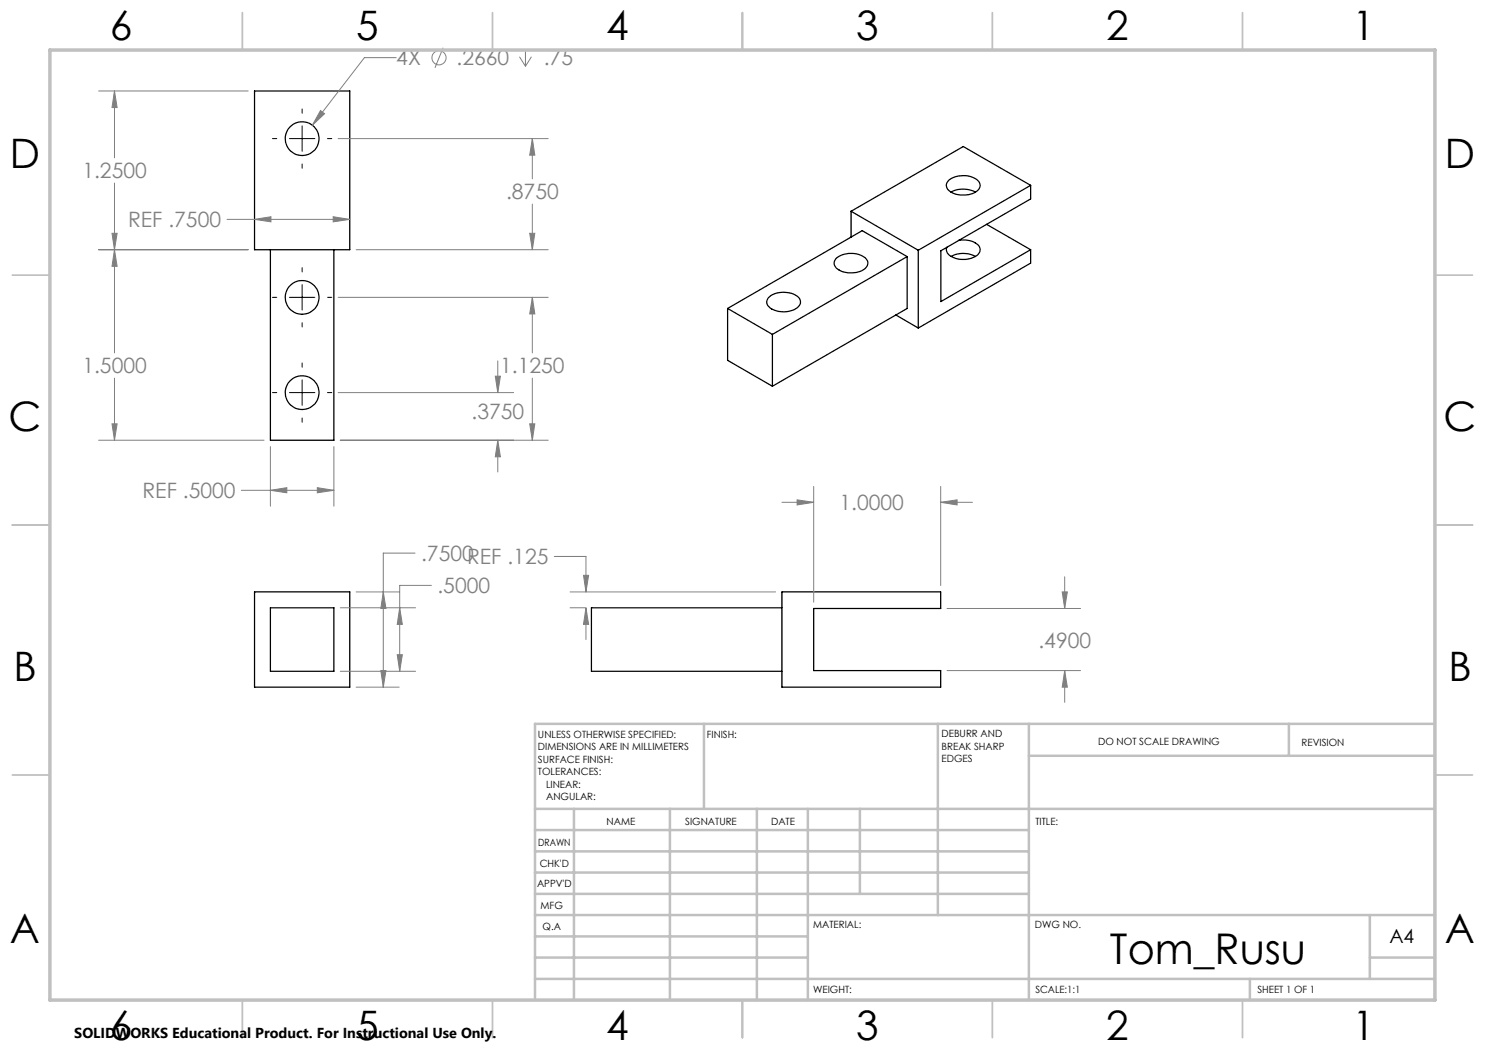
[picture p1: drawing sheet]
<svg xmlns="http://www.w3.org/2000/svg" width="297mm" height="210mm" viewBox="0 0 297 210" stroke-linecap="round" stroke-linejoin="round" font-family="sans-serif">
<g fill="none" stroke="#000" stroke-width=".25">
<path d="M50.9 18.2h19.1v31.7h-19.1zM189.8 36a4.7 4.7 0 0 1 6 .4 1.55 1.55 0 0 1-1 2.2 4.9 4.9 0 0 1-5.3-.7 1.3 1.3 0 0 1 .3-1.9zM190.2 38.4a5.2 5.2 0 0 1 4.9 0M206.1 37.1v2.7l-17.9 10.4v10.1l17.9-10.4M206.1 37.1l-22.4 13M206.1 37.1l-13.4-7.8-22.5 13M54.1 49.9v38.1h12.7v-38.1M153.7 59.6a4.7 4.7 0 0 1 6.2 .1 1.55 1.55 0 0 1-1 2.2 4.9 4.9 0 0 1-5.3-.7l-.2-.5v-.5zM167.4 51.6a4.7 4.7 0 0 1 6 .4 1.52 1.52 0 0 1-1 2.1 4.8 4.8 0 0 1-5.3-.7 1.26 1.26 0 0 1 .3-1.8zM170.2 42.3l13.5 7.8M170.2 42.3v5.1M181.4 51.3l-26.9 15.6"/>
<path d="M181.4 51.3l-9-5.2-26.9 15.6M181.4 51.3v10.4l-26.9 15.5M183.7 50.1v15.5M190.2 51.3a5.2 5.2 0 0 1 4.9 0M191.8 48a4.2 4.2 0 0 1 4.1 1.4 1.6 1.6 0 0 1-1.3 2.1 4.6 4.6 0 0 1-5.1-.9l-.2-.7 .1-.4M197.3 44.9l8.8 5M206.1 49.9v2.7l-22.4 13M145.5 61.7l9 5.2M145.5 61.7v10.4l9 5.1M154.5 66.9v10.3M179.2 63l4.5 2.6M50.9 118.4h19.1v19h-19.1z"/>
<path d="M156.4 118.4h31.7v3.3h-25.4v12.4h25.4v3.3h-31.7zM54.1 121.6h12.7v12.7h-12.7zM156.4 121.6h-38.1v12.7h38.1"/>
<circle cx="60.4" cy="27.7" r="3.4"/>
<circle cx="60.4" cy="59.5" r="3.4"/>
<circle cx="60.4" cy="78.5" r="3.4"/>
</g>
<g fill="none" stroke="#808080" stroke-width=".2">
<path d="M19.7 18.2h29.9M22.9 18.2v13.4M22.9 18.2l.5 3.3h-1zM79.2 11.5h-6.3l-10.4 13.5M88.6 9.6l-1.6 4M103.5 10h3.2M103.9 11.4l1.2 1.9M105.1 10v3.3M106.3 11.4l-1.2 1.9M22.9 36.6v34M64.1 22.1l.8 .6-2.4 2.3zM67.6 27.7h42"/>
<path d="M106.5 27.7v8.1M106.5 27.7l.5 3.3h-1.1zM19.7 49.9h29.9M22.4 46.7h1l-.5 3.2zM22.9 49.9l.5 3.4h-1zM45.4 43.9h24.6M50.9 43.9l3.3-.6v1.1zM66.6 43.3l3.4 .6-3.4 .5zM67.6 59.5h42M71.2 49.9h38.4M105.9 46.7h1.1l-.5 3.2zM106.5 40.8v9.1"/>
<path d="M106.5 59.5v11.1M106.5 59.5l.5 3.3h-1.1zM22.9 75.6v12.4M67.6 78.5h35.1M99.1 75.2h1l-.5 3.3zM99.6 72.2v6.3M106.5 75.6v12.4M19.7 88h33.1M22.4 84.8h1l-.5 3.2zM48.3 98.1h18.5M54.1 89.3v11.9M54.1 98.1l3.3-.6v1.1z"/>
<path d="M63.5 97.5l3.3 .6-3.3 .5zM66.8 89.3v11.9M68.1 88h41.5M99.6 88v6.4M99.6 88l.5 3.4h-1zM105.9 84.8h1.1l-.5 3.2zM159.4 100l3.3 .5-3.3 .5zM162.7 97.3v23.1M188.1 97.3v19.8M71.2 118.4h8.6M76.7 118.4l.5 3.3h-1zM83 110.6h-6.3v26.8"/>
<path d="M86.3 117.1h-6.4v17.2M110.8 111.3h6.4v7.1M114 118.4h41.1M116.7 115.1h1l-.5 3.3zM156.4 100.5h6.3M188.1 100.5h6.4M188.1 100.5l3.3-.5v1zM212.4 118.4h1.1l-.6 3.3zM212.9 115.3v6.4M68.1 121.6h15M68.1 134.3h15M71.2 137.4h8.6"/>
<path d="M76.2 134.1h1l-.5 3.3zM79.4 130.9h1.1l-.6 3.4zM79.9 121.6l.6 3.3h-1.1zM114 121.6h3M117.2 121.6v6.3M117.2 121.6l.5 3.3h-1zM189.4 121.7h26.7M189.4 134.1h26.7M212.9 134.1l.6 3.3h-1.1zM212.9 134.1v6.4"/>
<circle cx="87.8" cy="11.6" r="1.42"/>
</g>
<g fill="none" stroke="#000" stroke-width=".2">
<path d="M54.5 27.7h.9M57.9 27.7h5.1M60.4 21.8v.8M60.4 25.2v5.1M60.4 32.8v.8M65.5 27.7h.9M54.5 59.5h.9M57.9 59.5h5.1M60.4 53.5v.9M60.4 56.9v5.1M65.5 59.5h.9M54.5 78.5h.9"/>
<path d="M57.9 78.5h5.1M60.4 64.5v.9M60.4 72.6v.8M60.4 76v5.1M65.5 78.5h.9M60.4 83.6v.8"/>
</g>
<g fill="none" stroke="#c0c0c0" stroke-width=".35">
<path d="M48.5 2.5v7.5M98.5 2.5v7.5M148.5 2.5v7.5M198.5 2.5v7.5M248.5 2.5v7.5M2.5 55h7.5M287 55h7.5M2.5 105h7.5M287 105h7.5M2.5 155h7.5M287 155h7.5M48.5 200v7.5"/>
<path d="M98.5 200v7.5M148.5 200v7.5M198.5 200v7.5M248.5 200v7.5"/>
</g>
<g fill="none" stroke="#c0c0c0" stroke-width=".5">
<path d="M140.8 144.8v17M187.6 144.8v38.2M205.8 144.8v55.2M205.8 151.2h81.2M257.8 144.8v6.4M287 144.8h-180v55.2M107 161.8h180M107 178.8h98.8M107 174.5h98.8M107 170.3h98.8M107 166h98.8M114.8 161.8v38.2"/>
<path d="M134 161.8v38.2M151.4 161.8v38.2M161.6 161.8v38.2M172 161.8v17M107 195.8h180M107 191.5h54.6M107 187.3h54.6M107 183h180M250 195.8v4.2M274 191.5h13M274 183v12.8"/>
</g>
<path d="M10 10h277v190h-277z" fill="none" stroke="#c0c0c0" stroke-width=".7"/>
<path d="M79.9 121.6l.6 3.3h-1.1zM79.4 130.9h1.1l-.6 3.4zM76.7 118.4l.5 3.3h-1zM76.2 134.1h1l-.5 3.3zM54.1 98.1l3.3-.6v1.1zM63.5 97.5l3.3 .6-3.3 .5zM50.9 43.9l3.3-.6v1.1zM66.6 43.3l3.4 .6-3.4 .5zM22.4 84.8h1l-.5 3.2zM22.9 49.9l.5 3.4h-1zM22.4 46.7h1l-.5 3.2zM22.9 18.2l.5 3.3h-1zM106.5 27.7l.5 3.3h-1.1zM105.9 46.7h1.1l-.5 3.2zM106.5 59.5l.5 3.3h-1.1zM105.9 84.8h1.1l-.5 3.2zM99.1 75.2h1l-.5 3.3zM99.6 88l.5 3.4h-1zM64.1 22.1l-1.6 2.9 2.4-2.3zM159.4 100l3.3 .5-3.3 .5zM188.1 100.5l3.3-.5v1zM212.4 118.4h1.1l-.6 3.3zM212.9 134.1l.6 3.3h-1.1zM117.2 121.6l.5 3.3h-1zM116.7 115.1h1l-.5 3.3z" fill="#808080"/>
<text font-size="8.5" x="222" y="192.7">Tom_Rusu</text>
<g font-size="8.1">
<text x="22" y="8">6</text>
<text x="71.2" y="8">5</text>
<text x="121.2" y="8">4</text>
<text x="171.3" y="8">3</text>
<text x="221.3" y="8">2</text>
<text x="270.5" y="8">1</text>
<text x="2" y="33.6">D</text>
<text x="289" y="33.6">D</text>
<text x="1.7" y="86.1">C</text>
<text x="288.7" y="86.1">C</text>
<text x="2.7" y="136.1">B</text>
<text x="289.7" y="136.1">B</text>
<text x="2" y="188.6">A</text>
<text x="289" y="188.6">A</text>
<text x="22" y="208">6</text>
<text x="71.2" y="208">5</text>
<text x="121.2" y="208">4</text>
<text x="171.3" y="208">3</text>
<text x="221.3" y="208">2</text>
<text x="270.5" y="208">1</text>
</g>
<g font-size="4.2" fill="#808080">
<text x="79.3" y="13.1">4X</text>
<text x="91.3" y="13.1">.2660</text>
<text x="108.8" y="13.1">.75</text>
<text x="16.5" y="35.7">1.2500</text>
<text x="101.2" y="39.9">.8750</text>
<text x="25.6" y="45.4">REF .7500</text>
<text x="16.5" y="74.7">1.5000</text>
<text x="100" y="74.7">1.1250</text>
<text x="94.3" y="83.8">.3750</text>
<text x="28.5" y="99.6">REF .5000</text>
<text x="167.9" y="102.1">1.0000</text>
<text x="84.2" y="112.2">.7500REF .125</text>
<text x="87.5" y="118.7">.5000</text>
<text x="207.7" y="129.7">.4900</text>
</g>
<text font-size="3.9" x="277.9" y="188.5">A4</text>
<text font-size="2.9" x="14.9" y="207.6">SOLIDWORKS Educational Product. For Instructional Use Only.</text>
<g font-size="2">
<text x="107.6" y="147.6">UNLESS OTHERWISE SPECIFIED:</text>
<text x="141.4" y="147.6">FINISH:</text>
<text x="188.3" y="147.5">DEBURR AND</text>
<text x="188.3" y="150">BREAK SHARP</text>
<text x="219.6" y="149">DO NOT SCALE DRAWING</text>
<text x="260.3" y="149.2">REVISION</text>
<text x="107.6" y="150.1">DIMENSIONS ARE IN MILLIMETERS</text>
<text x="107.6" y="152.6">SURFACE FINISH:</text>
<text x="107.6" y="155.1">TOLERANCES:</text>
<text x="188.3" y="152.5">EDGES</text>
<text x="109.2" y="157.6">LINEAR:</text>
<text x="109.2" y="160.1">ANGULAR:</text>
<text x="121.3" y="165">NAME</text>
<text x="137" y="164.9">SIGNATURE</text>
<text x="154.2" y="164.9">DATE</text>
<text x="207.1" y="164.9">TITLE:</text>
<text x="107.6" y="169.1">DRAWN</text>
<text x="107.9" y="173.3">CHK'D</text>
<text x="107.4" y="177.4">APPV'D</text>
<text x="108.1" y="181.8">MFG</text>
<text x="108.5" y="186">Q.A</text>
<text x="162.6" y="185.5">MATERIAL:</text>
<text x="207" y="185.5">DWG NO.</text>
<text x="162.6" y="198.5">WEIGHT:</text>
<text x="207.1" y="198.6">SCALE:1:1</text>
<text x="251.5" y="198.6">SHEET 1 OF 1</text>
</g>
</svg>
